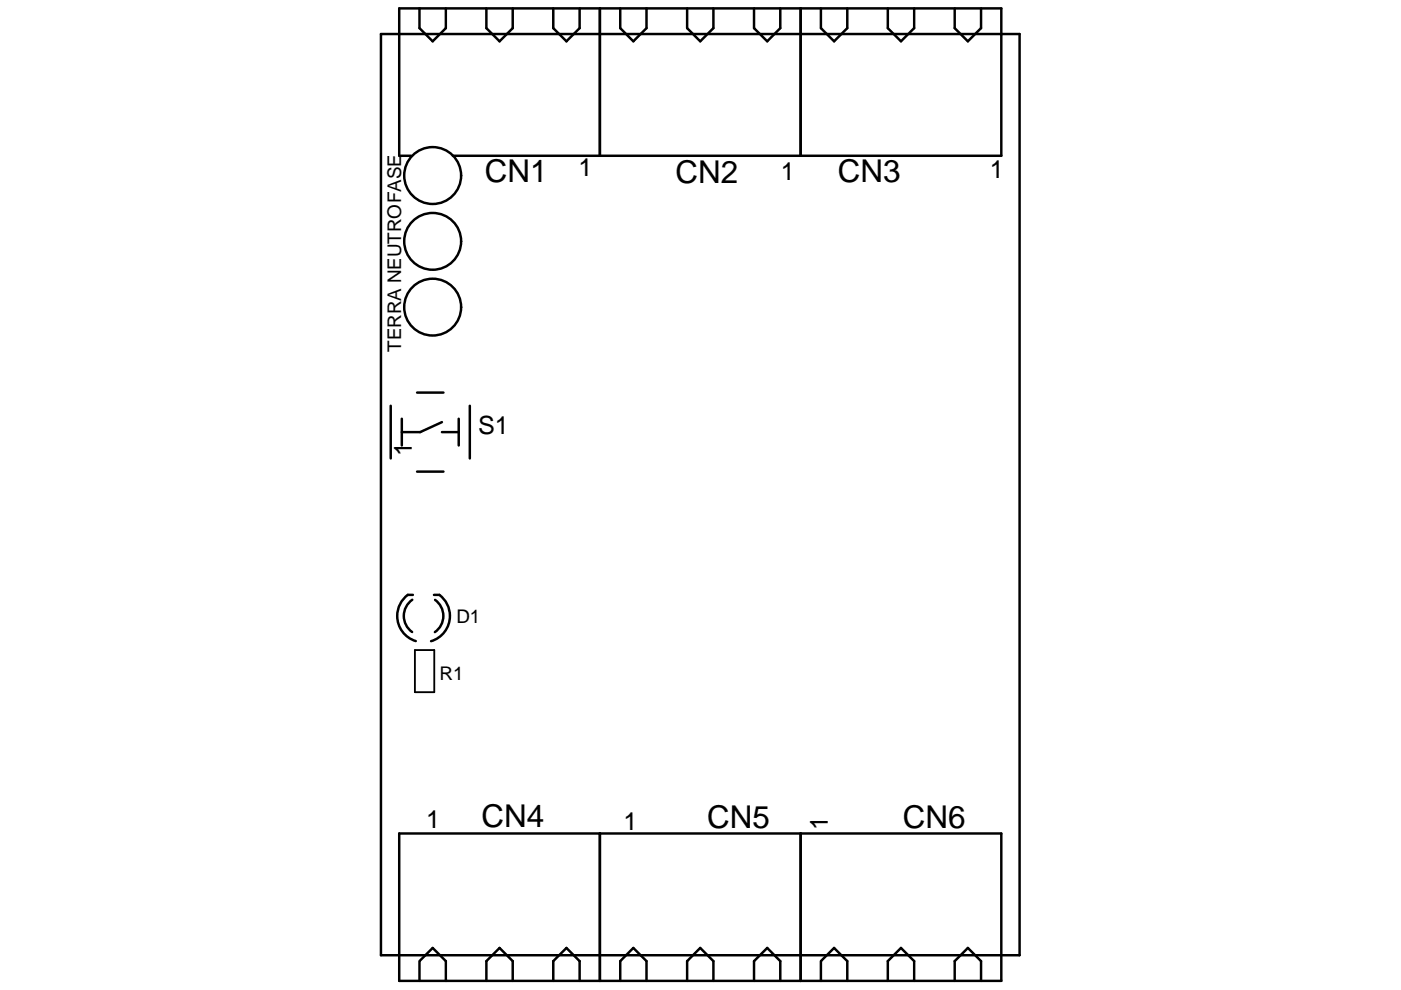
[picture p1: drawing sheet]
<svg xmlns="http://www.w3.org/2000/svg" width="297mm" height="210mm" viewBox="0 0 297 210" stroke-linecap="round" stroke-linejoin="round" font-family="sans-serif">
<g fill="none" stroke="#000" stroke-width=".52">
<path d="M80.8 7.2h135.4v195.4h-135.4zM88.9 1.8v4.2l2.8 2.8 2.8-2.8v-4.2M103.1 1.8v4.2l2.8 2.8 2.8-2.8v-4.2M117.3 1.8v4.2l2.8 2.8 2.8-2.8v-4.2M127.2 1.8v31.2M131.5 1.8v4.2l2.8 2.8 2.8-2.8v-4.2M145.7 1.8v4.2l2.8 2.8 2.8-2.8v-4.2M159.9 1.8v4.2l2.8 2.8 2.7-2.8v-4.2M169.8 1.8v31.2M174.1 1.8v4.2l2.7 2.8 2.8-2.8v-4.2M188.2 1.8v4.2l2.8 2.8 2.8-2.8v-4.2M202.4 1.8v4.2l2.8 2.8 2.8-2.8v-4.2"/>
<path d="M96 33h116.3v-31.2h-127.7v31.2h2.5M82.8 86.1v11.1M85.2 88.8v5.7M88.4 83.3h5.6M93.7 91.7h3.6M93.7 89.5l-4.6 2.2h-3.9M97.3 88.8v5.7M99.6 86.1v11.1M88.4 100h5.6M87.4 127.2a4.2 4.2 0 0 0 0 6.8M87.5 126.2h-1a5.6 5.6 0 0 0-2.2 5.4 5.6 5.6 0 0 0 3.9 4.4M92 126.2h1.2a5.6 5.6 0 0 1 2.1 5.4 5.6 5.6 0 0 1-3.9 4.4"/>
<path d="M92.2 127.2a4.2 4.2 0 0 1 0 6.9M84.6 176.8h127.7v31.2h-127.7zM127.2 176.8v31.2M169.8 176.8v31.2M88.9 208v-4.1l2.8-2.8 2.8 2.8v4.1M103.1 208v-4.1l2.8-2.8 2.8 2.8v4.1M117.3 208v-4.1l2.8-2.8 2.8 2.8v4.1M131.5 208v-4.1l2.8-2.8 2.8 2.8v4.1M145.7 208v-4.1l2.8-2.8 2.8 2.8v4.1M159.9 208v-4.1l2.8-2.8 2.7 2.8v4.1M174.1 208v-4.1l2.7-2.8 2.8 2.8v4.1M188.2 208v-4.1l2.8-2.8 2.8 2.8v4.1"/>
<path d="M202.4 208v-4.1l2.8-2.8 2.8 2.8v4.1"/>
<circle cx="91.7" cy="37.2" r="6"/>
<circle cx="91.7" cy="51.2" r="6"/>
<circle cx="91.7" cy="65.1" r="6"/>
</g>
<path d="M88 137.9h4.1v8.9h-4.1z" fill="none" stroke="#000" stroke-width=".39"/>
<g font-size="6.7">
<text x="102.8" y="38.5">CN1</text>
<text x="143.2" y="38.8">CN2</text>
<text x="177.6" y="38.5">CN3</text>
<text x="102.1" y="175.3">CN4</text>
<text x="150" y="175.7">CN5</text>
<text x="191.4" y="175.7">CN6</text>
</g>
<g font-size="5.3">
<text x="122.7" y="37.4">1</text>
<text x="165.6" y="38.1">1</text>
<text x="209.9" y="37.8">1</text>
<text x="101.4" y="92">S1</text>
<text x="87.3" y="96.6" transform="rotate(-90 87.3 96.6)">1</text>
<text x="90.4" y="175.7">1</text>
<text x="132.2" y="176">1</text>
<text x="175.5" y="176" transform="rotate(-90 175.5 176)">1</text>
</g>
<g font-size="4">
<text x="85.1" y="74.7" transform="rotate(-90 85.1 74.7)">TERRA NEUTROFASE</text>
<text x="96.8" y="132.1">D1</text>
<text x="93.2" y="144.1">R1</text>
</g>
</svg>
